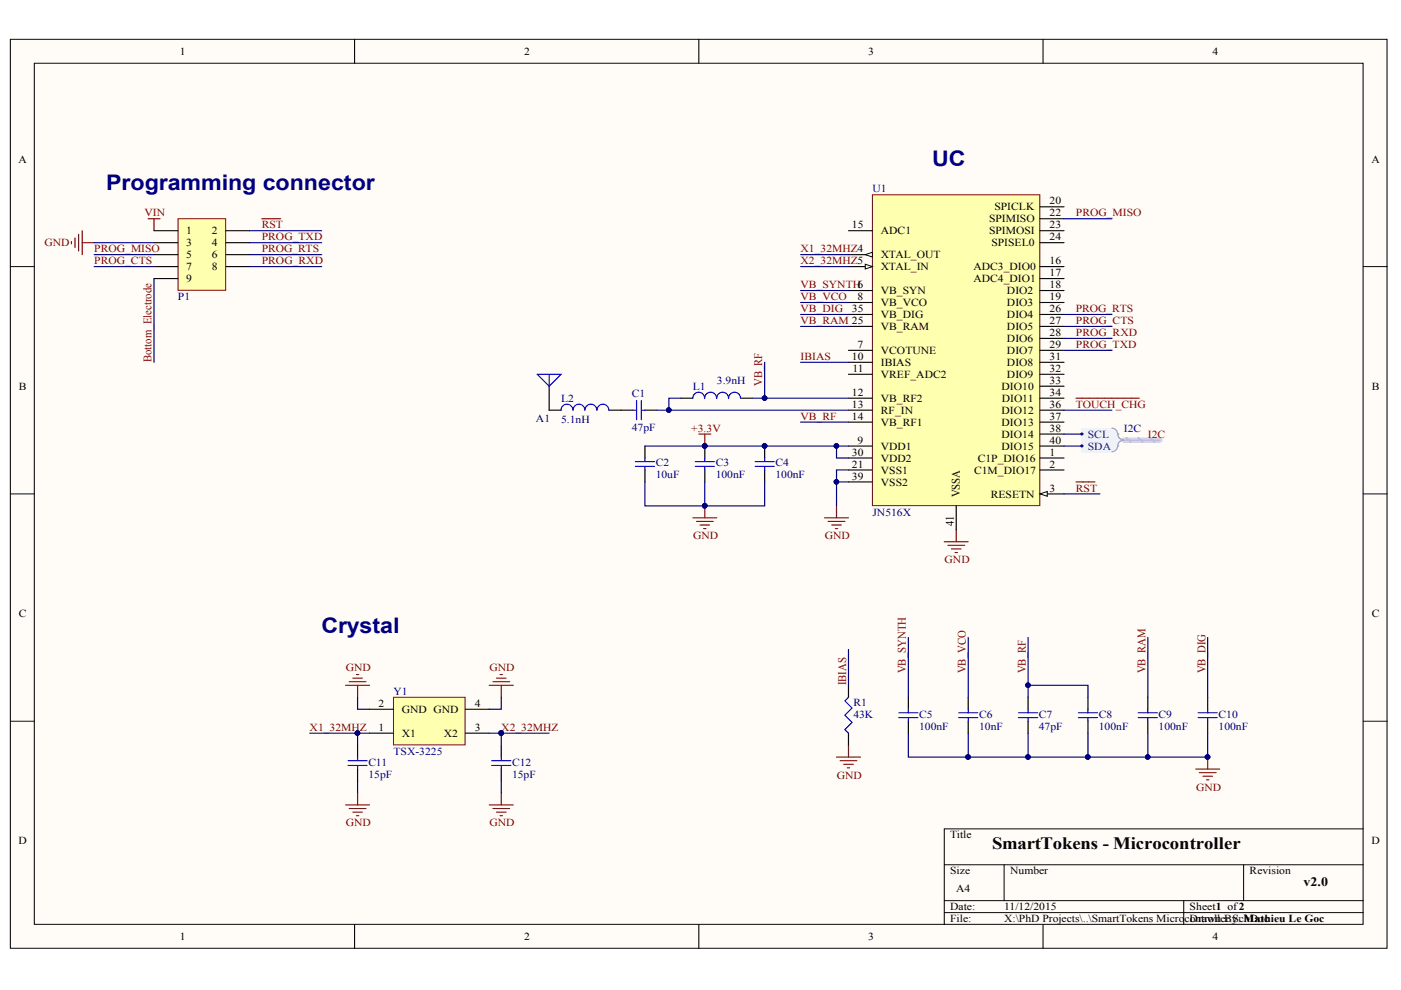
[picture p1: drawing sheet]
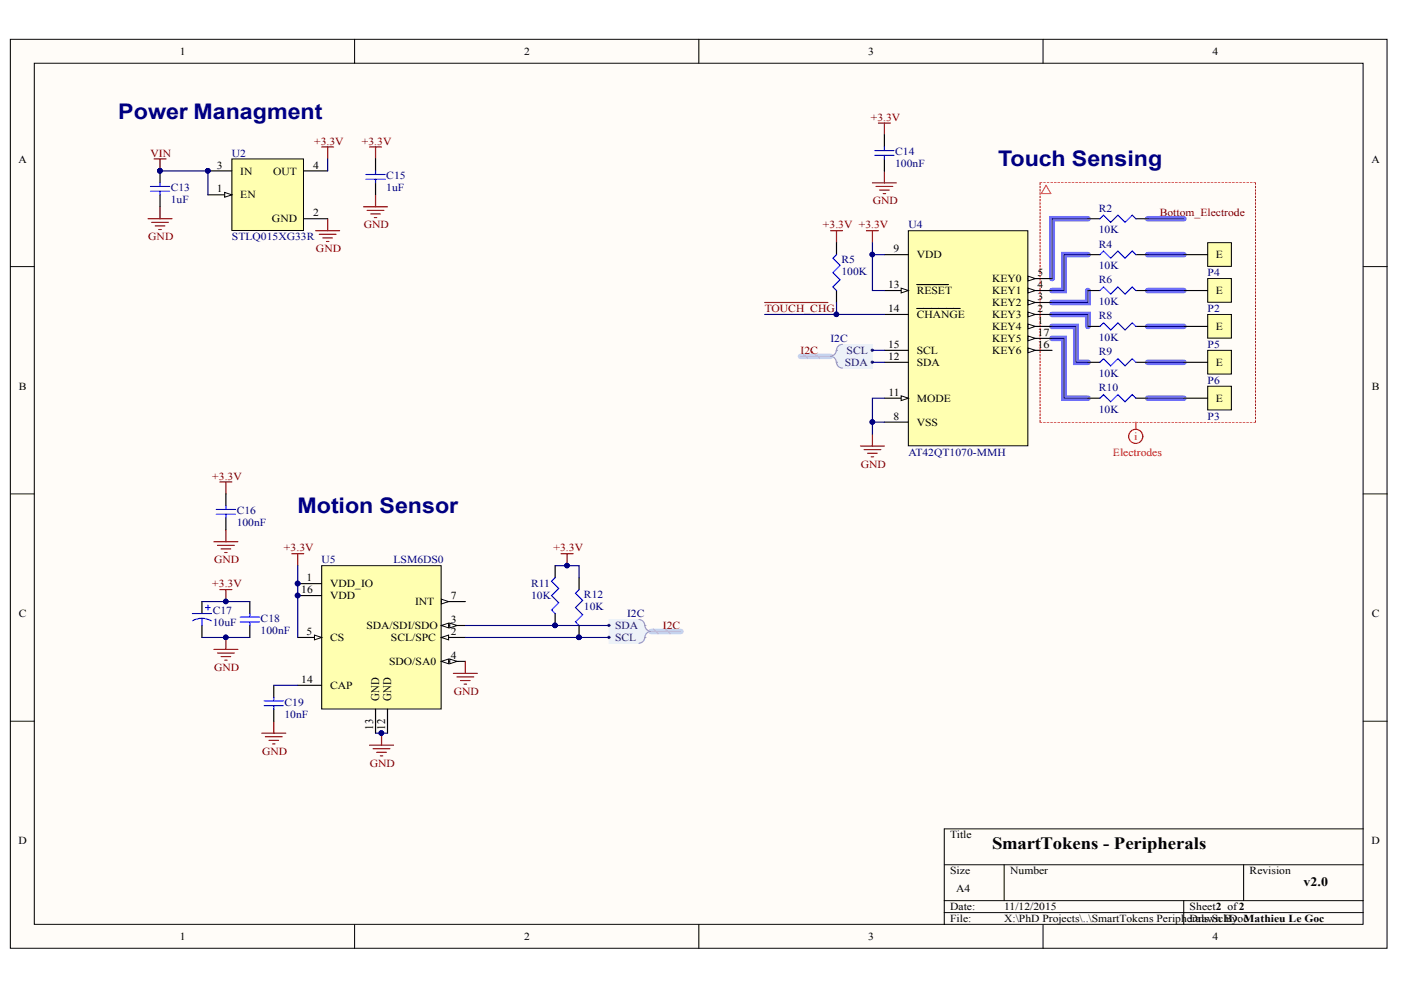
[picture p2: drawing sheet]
# Altium project SmartTokens.PrjPcb
2 sheets, 43 parts. Net scope: global (net labels, ports and power ports of the same name join across sheets).
Board file: SmartTokens.PcbDoc
Sheets:
  SmartTokens Microcontroller.SchDoc
  SmartTokens Peripherals.SchDoc

## Sheet SmartTokens Microcontroller.SchDoc: SmartTokens - Microcontroller
size A4; Author: Mathieu Le Goc; CompanyName: Inria - Aviz; DocumentNumber: 1; Revision: v1.0; SheetNumber: 1; SheetTotal: 2; PageSetup: Record=PageOptions¦CenterHorizontal=True¦CenterVertical=True¦PrintScale=1.04¦XCorrection=1.00¦YCorrection=1.00¦PrintKind=1¦BorderSize=5000000¦LeftOffset=0¦BottomOffset=0¦Orientation=2¦PaperLength=1000¦PaperWidth=1000¦Scale=100¦PaperSource=7¦PrintQuality=-4¦MediaType=1¦DitherType=10¦PrintScaleMode=1¦PaperKind=A4¦PaperIndex=9

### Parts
A1  2450AT18A100  [2450AT18A100]  (value not drawn)
C1  value 47pF  [0402]  (hidden comment: 47pF 0402 NP0 50V ±5%)
C2  value 10uF  [0603]  (hidden comment: 10uF 0603 X5R 6.3V ±20%)
C3  value 100nF  [0402]  (hidden comment: 100nF 0402 X7R 16V ±10%)
C4  value 100nF  [0402]  (hidden comment: 100nF 0402 X7R 16V ±10%)
C5  value 100nF  [0402]  (hidden comment: 100nF 0402 X7R 16V ±10%)
C6  10nF  [0402]
C7  value 47pF  [0402]  (hidden comment: 47pF 0402 NP0 50V ±5%)
C8  value 100nF  [0402]  (hidden comment: 100nF 0402 X7R 16V ±10%)
C9  value 100nF  [0402]  (hidden comment: 100nF 0402 X7R 16V ±10%)
C10  value 100nF  [0402]  (hidden comment: 100nF 0402 X7R 16V ±10%)
C11  value 15pF  [0402]  (hidden comment: 15pF 0402 NP0 50V ±5%)
C12  value 15pF  [0402]  (hidden comment: 15pF 0402 NP0 50V ±5%)
L1  value 3.9nH  [0402]  (hidden comment: 3.9NH  0402 MURATA)
L2  value 5.1nH  [0402]  (hidden comment: 5.1NH  0402 MURATA)
P1  HEADER 4X2+1 0.05"  [HEADER 4X2+1 0.05"]  (value not drawn)
R1  value 43K  [0402]  (hidden comment: 43K 0402 1/16W ±1%)
U1  JN516X  [QFN50P600X600X100_HS-41N]
Y1  TSX-3225  [TSX-3225]

### Harnesses
I2C: SDA, SCL

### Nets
+3.3V: C2.2 C3.2 C4.2 U1.9(VDD1) U1.30(VDD2)
GND: C2.1 C3.1 C4.1 C5.1 C6.1 C7.1 C8.1 C9.1 C10.1 C11.1 C12.1 P1.3 R1.1 U1.21(VSS1) U1.39(VSS2) U1.41(VSSA) Y1.2(GND) Y1.4(GND)
VIN: P1.1
Bottom_Electrode: P1.9
I2C.SCL: U1.38(DIO14) ; harness I2C.SCL
I2C.SDA: U1.40(DIO15) ; harness I2C.SDA
IBIAS: R1.2 U1.10(IBIAS)
PROG_CTS: P1.7 U1.27(DIO5)
PROG_MISO: P1.5 U1.22(SPIMISO)
PROG_RTS: P1.6 U1.26(DIO4)
PROG_RXD: P1.8 U1.28(DIO6)
PROG_TXD: P1.4 U1.29(DIO7)
~{RST}: P1.2 U1.3(RESETN)
~{TOUCH_CHG}: U1.36(DIO12)
VB_DIG: C10.2 U1.35(VB_DIG)
VB_RAM: C9.2 U1.25(VB_RAM)
VB_RF: C7.2 C8.2 L1.2 U1.12(VB_RF2) U1.14(VB_RF1)
VB_SYNTH: C5.2 U1.6(VB_SYN)
VB_VCO: C6.2 U1.8(VB_VCO)
X1_32MHZ: C11.2 U1.4(XTAL_OUT) Y1.1(X1)
X2_32MHZ: C12.2 U1.5(XTAL_IN) Y1.3(X2)
NetA1_1: A1.1(A) L2.1
NetC1_1: C1.1 L2.2
NetC1_2: C1.2 L1.1 U1.13(RF_IN)

Not connected (* = marked no-connect by the designer): U1 1(C1P_DIO16) 2(C1M_DIO17) 7(VCOTUNE) 11(VREF_ADC2) 15(ADC1) 16(ADC3_DIO0) 17(ADC4_DIO1) 18(DIO2) 19(DIO3) 20(SPICLK) 23(SPIMOSI) 24(SPISEL0) 31(DIO8) 32(DIO9) 33(DIO10) 34(DIO11) 37(DIO13)

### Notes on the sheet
- (near P1) Programming connector
- (near U1) UC
- Crystal

## Sheet SmartTokens Peripherals.SchDoc: SmartTokens - Peripherals
size A4; Author: Mathieu Le Goc; DocumentNumber: 2; Revision: v1.0; SheetNumber: 2; SheetTotal: 2; PageSetup: Record=PageOptions¦CenterHorizontal=True¦CenterVertical=True¦PrintScale=1.09¦XCorrection=1.00¦YCorrection=1.00¦PrintKind=1¦BorderSize=5000000¦LeftOffset=0¦BottomOffset=0¦Orientation=2¦PaperLength=1000¦PaperWidth=1000¦Scale=100¦PaperSource=7¦PrintQuality=-4¦MediaType=1¦DitherType=10¦PrintScaleMode=1¦PaperKind=A4¦PaperIndex=9; VersionControl_RevNumber: v1.0

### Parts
C13  1uF  [0603]
C14  value 100nF  [0402]  (hidden comment: 100nF 0402 X7R 16V ±10%)
C15  1uF  [0603]
C16  value 100nF  [0402]  (hidden comment: 100nF 0402 X7R 16V ±10%)
C17  value 10uF  [0603_POLARIZED]  (hidden comment: 10uF TANTALUM)
C18  value 100nF  [0402]  (hidden comment: 100nF 0402 X7R 16V ±10%)
C19  10nF  [0402]
P2  TOUCH_ELECTRODE_PAD  [TOUCH_ELECTRODES_PADS]  (value not drawn)
P3  TOUCH_ELECTRODE_PAD  [TOUCH_ELECTRODES_PADS]  (value not drawn)
P4  TOUCH_ELECTRODE_PAD  [TOUCH_ELECTRODES_PADS]  (value not drawn)
P5  TOUCH_ELECTRODE_PAD  [TOUCH_ELECTRODES_PADS]  (value not drawn)
P6  TOUCH_ELECTRODE_PAD  [TOUCH_ELECTRODES_PADS]  (value not drawn)
R2  value 10K  [0402]  (hidden comment: 10K 0402 1/16W ±1%)
R4  value 10K  [0402]  (hidden comment: 10K 0402 1/16W ±1%)
R5  value 100K  [0402]  (hidden comment: 100K 0402 1/16W ±1%)
R6  value 10K  [0402]  (hidden comment: 10K 0402 1/16W ±1%)
R8  value 10K  [0402]  (hidden comment: 10K 0402 1/16W ±1%)
R9  value 10K  [0402]  (hidden comment: 10K 0402 1/16W ±1%)
R10  value 10K  [0402]  (hidden comment: 10K 0402 1/16W ±1%)
R11  value 10K  [0402]  (hidden comment: 10K 0402 1/16W ±1%)
R12  value 10K  [0402]  (hidden comment: 10K 0402 1/16W ±1%)
U2  STLQ015XG33R  [SOT666]
U4  AT42QT1070-MMH  [QFN45P300X300X85_HS-21L]
U5  LSM6DS0  [LGA300X300X86-16L]

### Harnesses
I2C: SDA, SCL

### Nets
+3.3V: C14.2 C15.2 C16.2 C17.1 C18.2 R5.2 R11.2 R12.2 U2.4(OUT) U4.9(VDD) U4.13(~{RESET}) U5.1(VDD_IO) U5.5(CS) U5.15(RES) U5.16(VDD)
GND: C13.1 C14.1 C15.1 C16.1 C17.2 C18.1 C19.1 U2.2(GND) U4.8(VSS) U4.11(MODE) U4.21(PAD) U5.4(SDO/SA0) U5.8(RES) U5.9(RES) U5.10(RES) U5.11(RES) U5.12(GND) U5.13(GND)
VIN: C13.2 U2.1(EN) U2.3(IN)
Bottom_Electrode: R2.2
I2C.SCL: R12.1 U4.15(SCL) U5.2(SCL/SPC) ; harness I2C.SCL
I2C.SDA: R11.1 U4.12(SDA) U5.3(SDA/SDI/SDO) ; harness I2C.SDA
~{TOUCH_CHG}: R5.1 U4.14(~{CHANGE})
NetC19_2: C19.2 U5.14(CAP)
NetP2_1: P2.1(E) R6.2
NetP3_1: P3.1(E) R10.2
NetP4_1: P4.1(E) R4.2
NetP5_1: P5.1(E) R8.2
NetP6_1: P6.1(E) R9.2
NetR2_1: R2.1 U4.5(KEY0)
NetR4_1: R4.1 U4.4(KEY1)
NetR6_1: R6.1 U4.3(KEY2)
NetR8_1: R8.1 U4.2(KEY3)
NetR9_1: R9.1 U4.1(KEY4)
NetR10_1: R10.1 U4.17(KEY5)

Not connected (* = marked no-connect by the designer): U2 5(NC) 6(NC); U4 6(NC) 7(NC) 10(NC) 16(KEY6) 18(NC) 19(NC) 20(NC); U5 6(RES) 7(INT)

### Layout directives
net class Electrodes: Bottom_Electrode

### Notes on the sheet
- Power Managment
- Touch Sensing
- Motion Sensor
- use MMA8653FCR1

## Nets that join several sheets
+3.3V: SmartTokens Microcontroller (5 pins), SmartTokens Peripherals (15 pins)
GND: SmartTokens Microcontroller (18 pins), SmartTokens Peripherals (18 pins)
VIN: SmartTokens Microcontroller (P1.1), SmartTokens Peripherals (C13.2 U2.1 U2.3)
Bottom_Electrode: SmartTokens Microcontroller (P1.9), SmartTokens Peripherals (R2.2)
I2C.SCL: SmartTokens Microcontroller (U1.38), SmartTokens Peripherals (R12.1 U4.15 U5.2)
I2C.SDA: SmartTokens Microcontroller (U1.40), SmartTokens Peripherals (R11.1 U4.12 U5.3)
~{TOUCH_CHG}: SmartTokens Microcontroller (U1.36), SmartTokens Peripherals (R5.1 U4.14)
